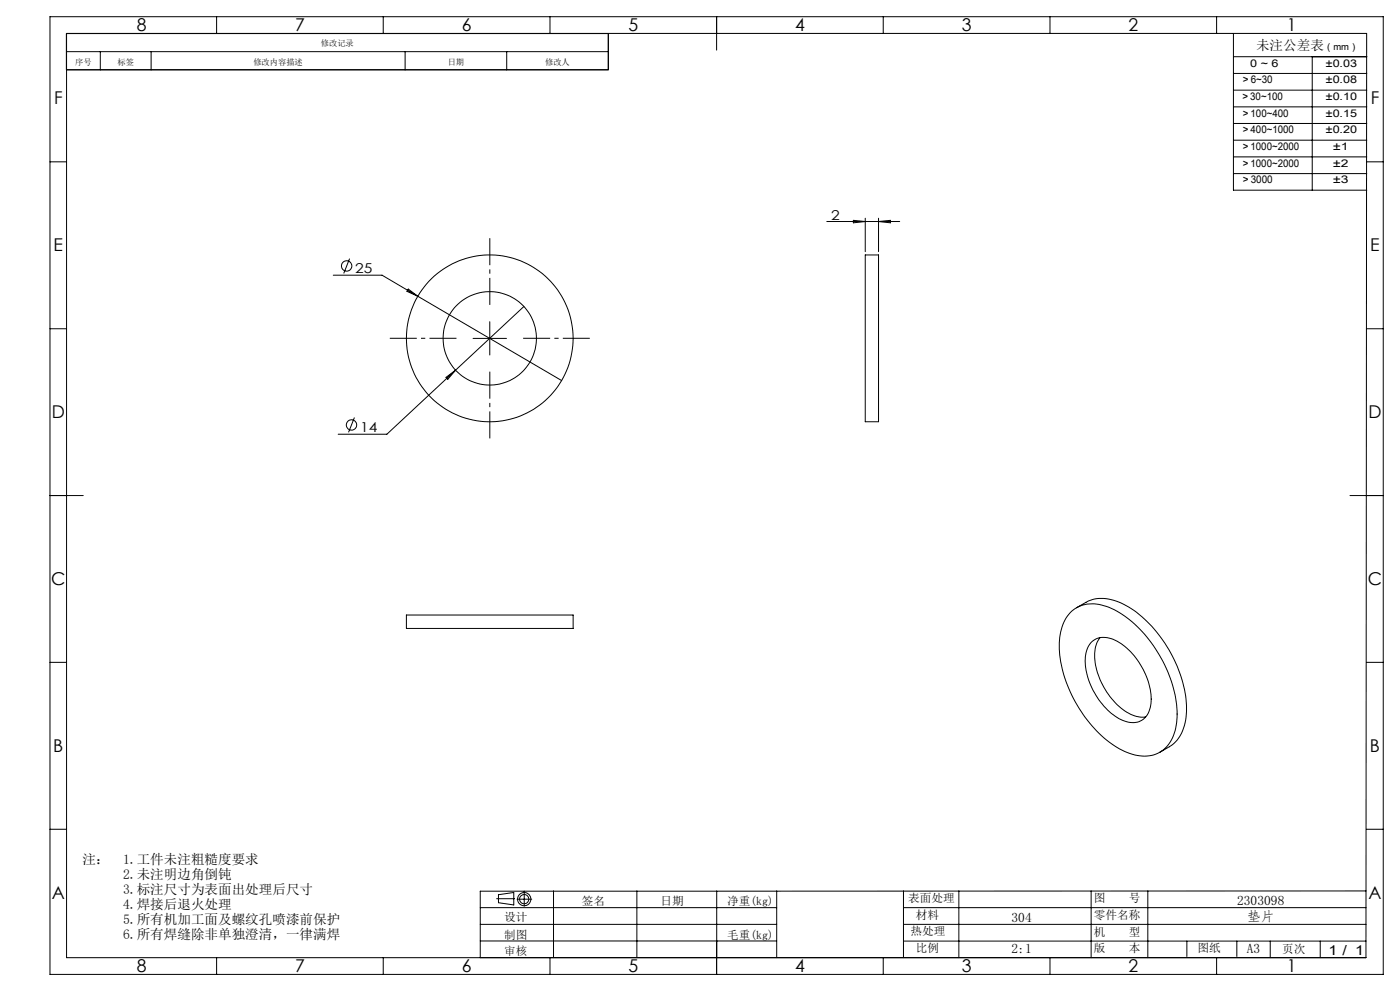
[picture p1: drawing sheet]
<svg xmlns="http://www.w3.org/2000/svg" width="420mm" height="297mm" viewBox="0 0 420 297" stroke-linecap="round" stroke-linejoin="round" font-family="sans-serif">
<g fill="none" stroke="#000" stroke-width=".3">
<path d="M15 5h400v287h-400zM19.9 15.5h162.6M20 10h390l-.2 277h-389.8zM30.1 15.5v5.4M45.3 15.5v5.4M65 5v5M115 5v5M121.5 15.5v5.4M152 15.5v5.4M165 5v5M182.5 10.1v10.8h-162.6M215 5v10"/>
<path d="M265 5v5M315 5v5M365 5v5M370 17h40M370 10v47h40M393.7 17v40M370 22h40M370 27h40M370 32h40M370 37h40M15 48.5h5M370 42h40"/>
<path d="M370 47h40M370 52h40M410 48.5h5M104.9 77.5l-1.8 4.4M248 66.4h21.9M256 66l3.6 .4-3.6 .4zM259.6 65.4v10M259.6 76.4h4v50h-4zM263.6 65.4v10M263.6 66.4l3.5-.4v.8zM15 98.5h5M100 82.5h14.6l10.7 6.3"/>
<path d="M122.5 86.6l2.8 2.2-3.2-1.5zM125.3 88.8l43.2 25.2M146.9 96.4v10M157.2 91.9l-41.1 38.2h-14.6M410 98.5h5M133.8 113.1l2.9-2.2-2.4 2.8zM141.9 101.4h10M106.3 125.1l-1.7 4.5M15 148.5h10M405 148.5h10M15 198.5h5M121.9 184.3h50v4h-50z"/>
<path d="M321.5 183.2a10.8 10.8 0 0 1 12-.8 37.7 37.7 0 0 1 18.3 22.9 23.3 23.3 0 0 1 0 15.8 9.3 9.3 0 0 1-12.1 5 30.8 30.8 0 0 1-16-13.9 34.7 34.7 0 0 1-5.8-21.2 12.5 12.5 0 0 1 3.6-7.8zM323 182.1l2.8-1.6a12.1 12.1 0 0 1 12.1 1 38.9 38.9 0 0 1 16.7 22.2 22.7 22.7 0 0 1-.3 16.4 9.4 9.4 0 0 1-3.5 3.7l-2.9 1.7M327.2 192.6a6.2 6.2 0 0 1 8-.4 21.5 21.5 0 0 1 10.1 18.6 5.6 5.6 0 0 1-5.6 5.8 14.5 14.5 0 0 1-10-6.8 19.2 19.2 0 0 1-3.9-14.3l.6-1.5zM330 191.1a11.7 11.7 0 0 0-.5 11.2 20.3 20.3 0 0 0 10.8 12.2l1.7 .4 1.7-.1M410 198.5h5M15 248.5h5M410 248.5h5M144.1 272h88.9M144.1 277h88.9M149 269.3h5.4M149.5 268.1l4.6-.6v3.7l-4.6-.7zM155.1 269.5h4.4"/>
<path d="M157.3 267.1v4.5M166.1 267v20M191.1 267v20M215 267.1v19.9M233 267v20M271 272h138.8M271 277h138.8M271 267v20M287.7 267v20M327.3 267v20M344.3 267v20M409.8 267l-265.7 .1v19.9"/>
<path d="M65 287v5M115 287v5M144.1 282h88.9M165 287v5M215 282v10M265 287v5M271 282h138.8M315 287v5M356.1 282v4.7M365 287v5M371.1 282v4.7M381.1 282v5"/>
<path d="M396.1 282v5"/>
<circle cx="104" cy="79.7" r="1.55"/>
<circle cx="146.9" cy="101.4" r="14"/>
<circle cx="146.9" cy="101.4" r="25"/>
<circle cx="105.4" cy="127.4" r="1.56"/>
<circle cx="157.3" cy="269.5" r="1.38"/>
<circle cx="157.3" cy="269.5" r="1.99"/>
</g>
<path d="M146.9 91.4v-20M136.9 101.4h-20M146.9 111.4v20M156.9 101.4h20" fill="none" stroke="#000" stroke-width=".3" stroke-dasharray="30.5 1.3 1.3 1.3" stroke-dashoffset="22.4" stroke-linecap="butt"/>
<g font-size="5.3">
<text x="41" y="9.3">8</text>
<text x="88.5" y="9.3">7</text>
<text x="138.5" y="9.3">6</text>
<text x="188.5" y="9.3">5</text>
<text x="238.5" y="9.3">4</text>
<text x="288.5" y="9.3">3</text>
<text x="338.5" y="9.3">2</text>
<text x="386" y="9.3">1</text>
<text x="16.2" y="31.1">F</text>
<text x="411.2" y="31.1">F</text>
<text x="16.1" y="75.3">E</text>
<text x="411.1" y="75.3">E</text>
<text x="15.5" y="125.3">D</text>
<text x="410.5" y="125.3">D</text>
<text x="15.4" y="175.3">C</text>
<text x="410.4" y="175.3">C</text>
<text x="16" y="225.3">B</text>
<text x="411" y="225.3">B</text>
<text x="15.5" y="269.6">A</text>
<text x="410.5" y="269.6">A</text>
<text x="41" y="291.3">8</text>
<text x="88.5" y="291.3">7</text>
<text x="138.5" y="291.3">6</text>
<text x="188.5" y="291.3">5</text>
<text x="238.5" y="291.3">4</text>
<text x="288.5" y="291.3">3</text>
<text x="338.5" y="291.3">2</text>
<text x="386" y="291.3">1</text>
</g>
<g font-size="4.1">
<text x="376.8" y="15">未注公差表</text>
<text x="249.3" y="65.8">2</text>
<text x="106.6" y="81.8">25</text>
<text x="108" y="129.5">14</text>
<text x="24.7" y="258.8">注：</text>
<text x="36.9" y="258.8">1.工件未注粗糙度要求</text>
<text x="36.9" y="263.3">2.未注明边角倒钝</text>
<text x="36.9" y="267.8">3.标注尺寸为表面出处理后尺寸</text>
<text x="36.9" y="272.3">4.焊接后退火处理</text>
<text x="371.1" y="271.2">2303098</text>
<text x="36.9" y="276.9">5.所有机加工面及螺纹孔喷漆前保护</text>
<text x="36.9" y="281.4">6.所有焊缝除非单独澄清，一律满焊</text>
<text x="303.4" y="276.3">304</text>
<text x="374.2" y="276.1">垫片</text>
<text x="303.4" y="285.7">2:1</text>
<text x="374" y="285.6">A3</text>
<text x="398.6" y="286.3">1 / 1</text>
</g>
<g font-size="3.5">
<text x="151.3" y="275.9">设计</text>
<text x="174.6" y="271.3">签名</text>
<text x="198.2" y="271.3">日期</text>
<text x="218.1" y="271.2">净重(kg)</text>
<text x="272.5" y="270.3">表面处理</text>
<text x="274.7" y="275.5">材料</text>
<text x="328.2" y="275.5">零件名称</text>
<text x="328.2" y="270.3">图</text>
<text x="338.6" y="270.3">号</text>
<text x="151.3" y="281.3">制图</text>
<text x="218.1" y="281.3">毛重(kg)</text>
<text x="273.1" y="280.2">热处理</text>
<text x="328.2" y="280.5">机</text>
<text x="338.6" y="280.5">型</text>
<text x="151.3" y="286.2">审核</text>
<text x="274.7" y="285.3">比例</text>
<text x="328.1" y="285.2">版</text>
<text x="338.6" y="285.2">本</text>
<text x="359.2" y="285.2">图纸</text>
<text x="384.7" y="285.6">页次</text>
</g>
<g font-size="3.2">
<text x="375.1" y="19.9">0 ~ 6</text>
<text x="397.6" y="19.9">±0.03</text>
<text x="372.2" y="29.9">＞30~100</text>
<text x="372.3" y="24.9">＞6~30</text>
<text x="397.6" y="29.9">±0.10</text>
<text x="397.6" y="24.9">±0.08</text>
<text x="372.3" y="34.9">＞100~400</text>
<text x="397.6" y="34.9">±0.15</text>
<text x="372.3" y="39.9">＞400~1000</text>
<text x="397.6" y="39.9">±0.20</text>
<text x="372.3" y="44.9">＞1000~2000</text>
<text x="399.9" y="44.9">±1</text>
<text x="372.3" y="49.9">＞1000~2000</text>
<text x="399.9" y="49.9">±2</text>
<text x="372.3" y="54.9">＞3000</text>
<text x="399.8" y="54.9">±3</text>
</g>
<text font-size="2.8" x="397.2" y="15.1">（mm）</text>
<g font-size="2.5">
<text x="96.3" y="13.9">修改记录</text>
<text x="22.5" y="19.3">序号</text>
<text x="35.2" y="19.3">标签</text>
<text x="76" y="19.3">修改内容描述</text>
<text x="134.3" y="19.3">日期</text>
<text x="163.5" y="19.3">修改人</text>
</g>
</svg>
